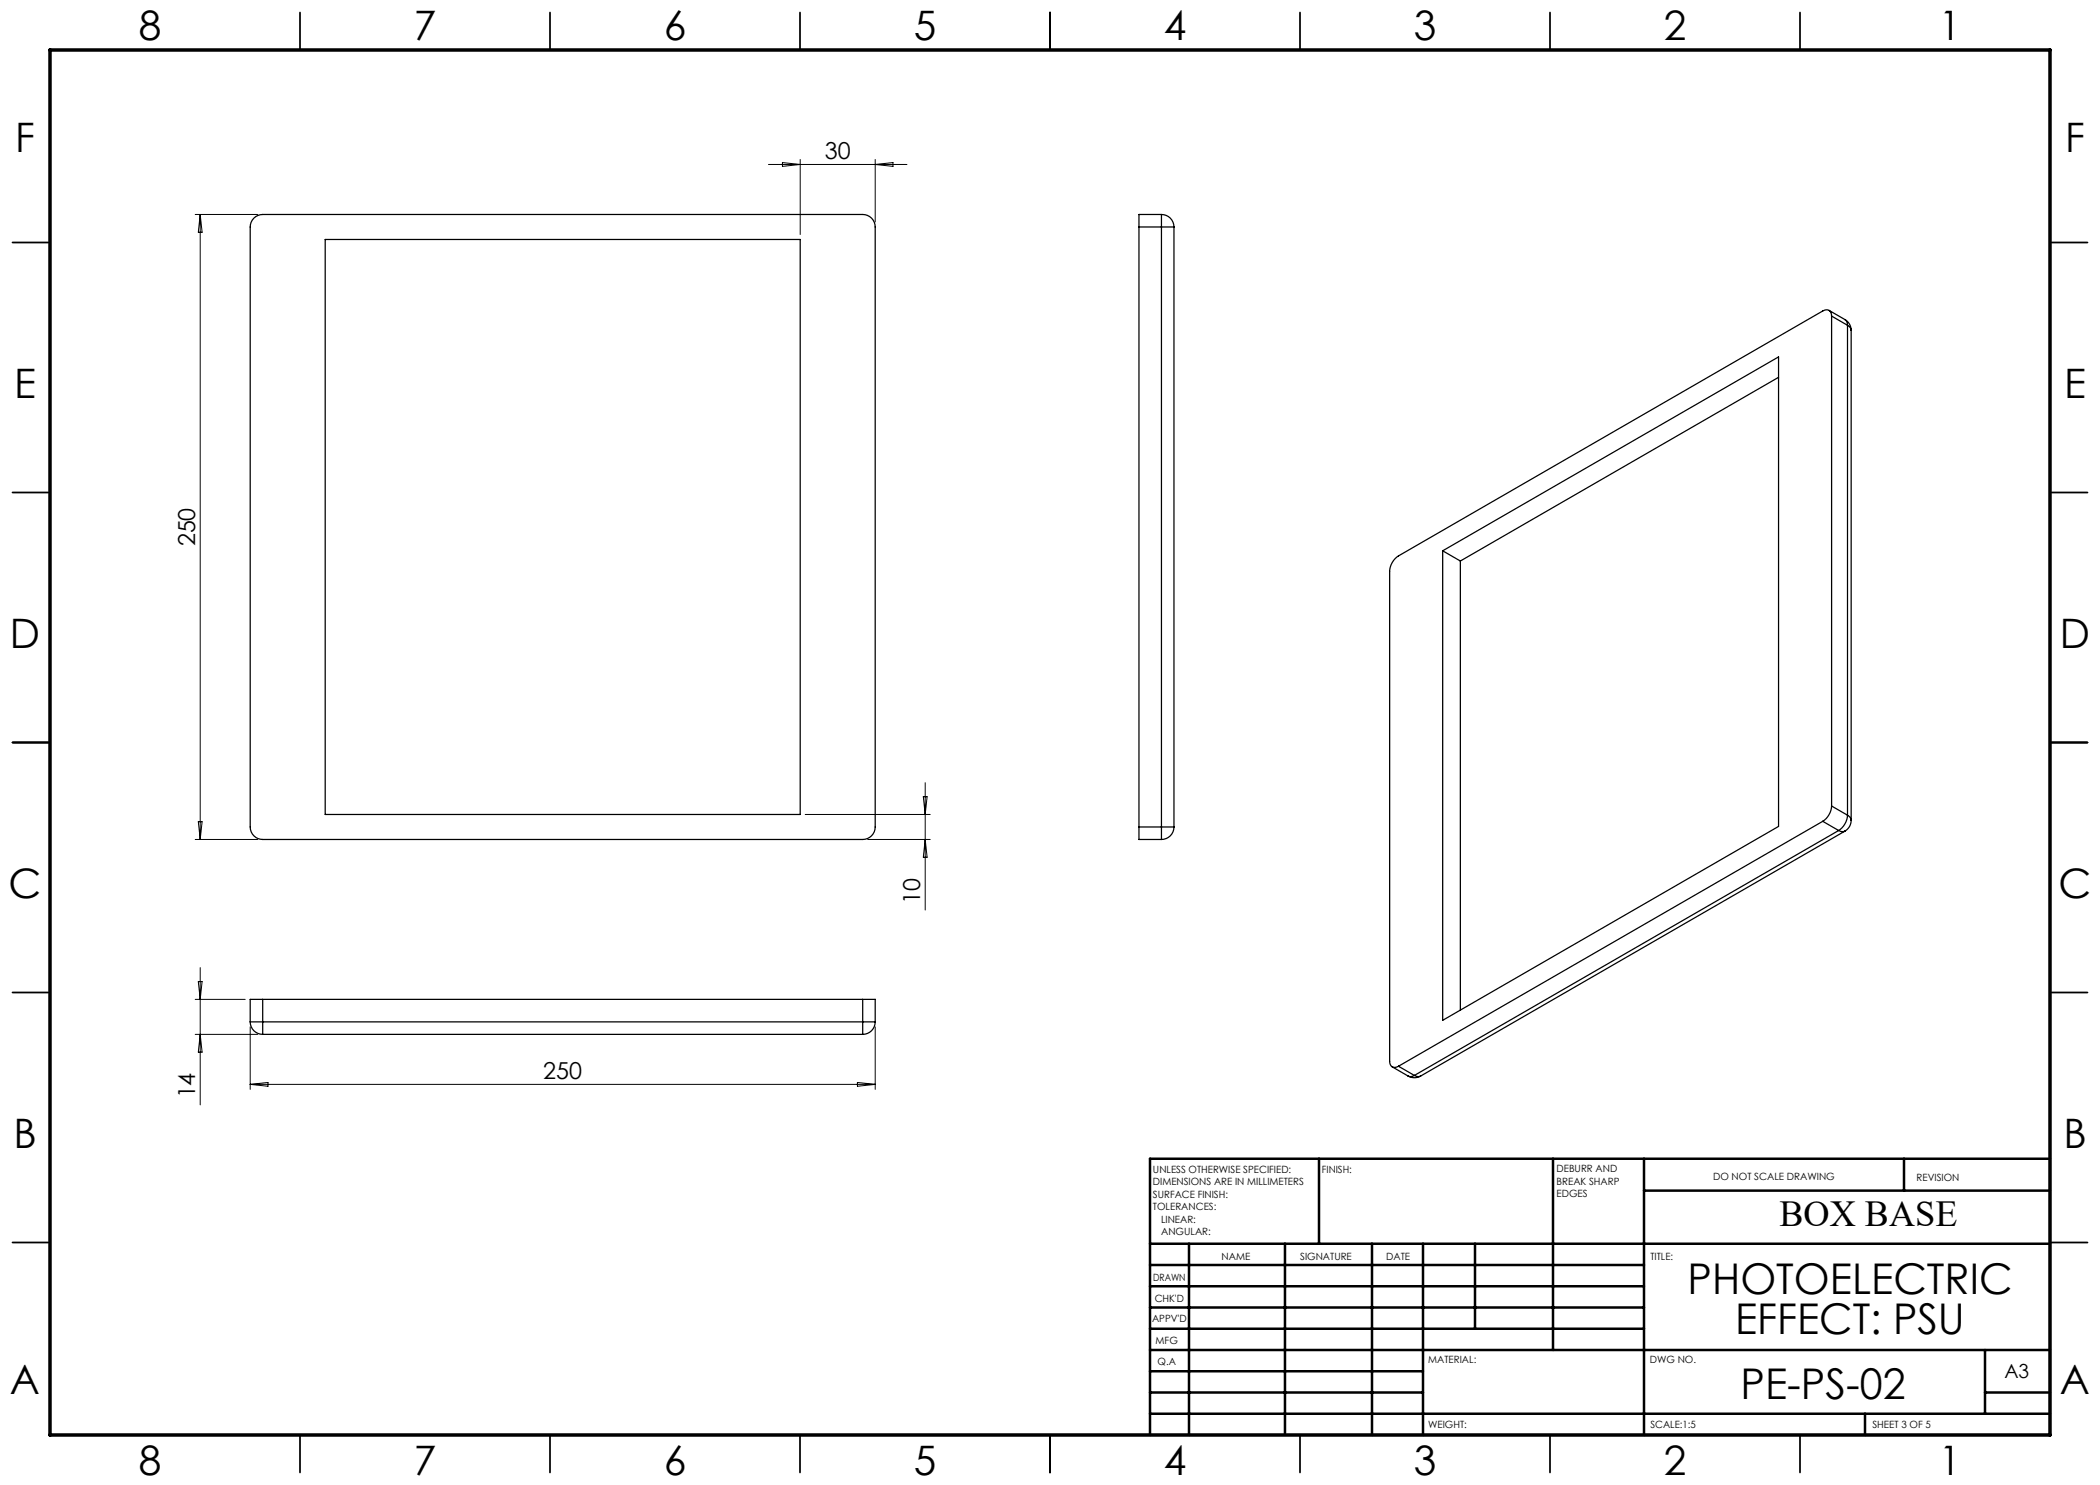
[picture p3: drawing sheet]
<svg xmlns="http://www.w3.org/2000/svg" width="420mm" height="297mm" viewBox="0 0 420 297" stroke-linecap="round" stroke-linejoin="round" font-family="sans-serif">
<g fill="none" stroke="#000" stroke-width=".35">
<path d="M60 2.5v7.5M110 2.5v7.5M160 2.5v7.5M210 2.5v7.5M260 2.5v7.5M310 2.5v7.5M360 2.5v7.5M2.5 48.5h7.5M410 48.5h7.5M2.5 98.5h7.5M410 98.5h7.5M2.5 148.5h7.5"/>
<path d="M410 148.5h7.5M2.5 198.5h7.5M410 198.5h7.5M2.5 248.5h7.5M410 248.5h7.5M60 287v7.5M110 287v7.5M160 287v7.5M210 287v7.5M260 287v7.5M310 287v7.5M360 287v7.5"/>
</g>
<g fill="none" stroke="#000" stroke-width=".5">
<path d="M263.8 231.8v17M310.6 231.8v38.2M328.8 231.8v55.2M328.8 238.1h81.2M380.8 231.8v6.3M410 231.8h-180v55.2M230 248.8h180M230 257.3h98.8M230 253h98.8M237.8 248.8v38.2M257 248.8v38.2M274.4 248.8v38.2"/>
<path d="M284.6 248.8v38.2M295 248.8v17M230 265.8h98.8M230 261.5h98.8M230 278.5h54.6M230 274.3h54.6M230 270h180M397 278.5h13M397 270v12.8M230 282.8h180M373 282.8v4.2"/>
</g>
<path d="M10 10h400v277h-400z" fill="none" stroke="#000" stroke-width=".7"/>
<g fill="none" stroke="#000" stroke-width=".2">
<path d="M153.7 32.9h27.7M156.5 32.5l3.5 .4-3.5 .4zM160 31.9v15M175 31.9v12.5M175 32.9l3.6-.4v.8zM39 42.9h12.5M40 42.9v125M40 42.9l.4 3.6h-.7zM184.7 159.3h.7l-.4 3.6zM185 156.5v25.5M39 167.9h12.5M39.7 164.3h.7l-.4 3.6z"/>
<path d="M161 162.9h25M173.5 167.9h12.5M185 167.9l.4 3.6h-.7zM39 199.9h10M39.7 196.3h.7l-.4 3.6zM40 193.5v27.5M39 206.9h12.5M40 206.9l.4 3.5h-.7zM50 205.4v12.5M50 216.9h125M50 216.9l3.6-.4v.8zM171.5 216.5l3.5 .4-3.5 .4z"/>
<path d="M175 205.4v12.5"/>
</g>
<g fill="none" stroke="#000" stroke-width=".25">
<path d="M50.8 43.6a2.5 2.5 0 0 1 1.7-.7h120a2.5 2.5 0 0 1 2.5 2.5v120a2.5 2.5 0 0 1-2.5 2.5h-120a2.5 2.5 0 0 1-2.5-2.5v-120a2.5 2.5 0 0 1 .8-1.8zM65 47.9h95v115h-95zM227.8 45.4v120M227.8 45.4h4.5M232.3 45.4h2.5M232.3 42.9a2.5 2.5 0 0 1 2.5 2.5M232.3 42.9v2.5M232.3 42.9h-4.5v2.5M232.3 45.4v120M234.8 45.4v120M355.7 75.5l-63.6 36.7M365.8 62.1l3.2 1.8"/>
<path d="M366.3 63.2a1.08 1.08 0 0 0-.5-1.1 1.08 1.08 0 0 0-1.3 .1l-84.8 49a3.9 3.9 0 0 0-1.8 3v98a1.08 1.08 0 0 0 .5 1.2 1.08 1.08 0 0 0 1.3-.2M366.3 63.2v98M366.3 63.2l3.2 1.9M369 63.9a2.5 2.5 0 0 1 1.2 2.2M369 63.9a1.25 1.25 0 0 1 .5 1.2M369.5 65.1a1.25 1.25 0 0 1 .7 1M369.5 65.1v97.9M370.2 66.1v98M288.5 110.2l67.2-38.8v93.9l-67.2 38.8zM288.5 110.2l3.6 2M292.1 112.2v89.8M227.8 165.4v2.5h4.5"/>
<path d="M227.8 165.4h4.5M232.3 165.4h2.5M232.3 165.4v2.5M234.8 165.4a2.5 2.5 0 0 1-2.5 2.5M364.5 164.3l-84.8 48.9M364.5 164.3l3.2 1.8M366.3 161.2a3.9 3.9 0 0 1-1.8 3.1M366.3 161.2l3.2 1.8M367.7 166.1a1.25 1.25 0 0 0 1.3 .1M367.7 166.1l-84.8 49M369 166.2l-84.9 49M369.5 163a3.9 3.9 0 0 1-1.8 3.1"/>
<path d="M369.5 163a1.25 1.25 0 0 1 .7 1.1M370.2 164.1a2.5 2.5 0 0 1-1.2 2.1M52.5 199.9h-2.5v4.5M52.5 199.9v4.5M52.5 199.9h120M172.5 199.9h2.5v4.5M172.5 199.9v4.5M50 204.4h2.5M50 204.4a2.5 2.5 0 0 0 2.5 2.5M52.5 204.4v2.5M52.5 204.4h120M52.5 206.9h120"/>
<path d="M172.5 204.4v2.5M172.5 204.4h2.5M175 204.4a2.5 2.5 0 0 1-2.5 2.5M278.4 213.4l3.2 1.8M279.7 213.2l3.2 1.9M281.6 215.2a2.5 2.5 0 0 0 2.5 0M282.9 215.1a1.25 1.25 0 0 0 1.2 .1M282.9 215.1a1.25 1.25 0 0 1-1.3 .1"/>
</g>
<g font-size="8.5">
<text x="337.5" y="258.8">PHOTOELECTRIC</text>
<text x="347" y="266.9">EFFECT: PSU</text>
<text x="348.1" y="279.7">PE-PS-02</text>
</g>
<g font-size="8.1">
<text x="27.8" y="8">8</text>
<text x="82.8" y="8">7</text>
<text x="132.8" y="8">6</text>
<text x="182.8" y="8">5</text>
<text x="232.8" y="8">4</text>
<text x="282.8" y="8">3</text>
<text x="332.8" y="8">2</text>
<text x="387.8" y="8">1</text>
<text x="3" y="30.4">F</text>
<text x="413" y="30.4">F</text>
<text x="2.8" y="79.6">E</text>
<text x="412.8" y="79.6">E</text>
<text x="2" y="129.6">D</text>
<text x="412" y="129.6">D</text>
<text x="1.7" y="179.6">C</text>
<text x="411.7" y="179.6">C</text>
<text x="2.7" y="229.6">B</text>
<text x="412.7" y="229.6">B</text>
<text x="2" y="278.9">A</text>
<text x="412" y="278.9">A</text>
<text x="27.8" y="295">8</text>
<text x="82.8" y="295">7</text>
<text x="132.8" y="295">6</text>
<text x="182.8" y="295">5</text>
<text x="232.8" y="295">4</text>
<text x="282.8" y="295">3</text>
<text x="332.8" y="295">2</text>
<text x="387.8" y="295">1</text>
</g>
<text font-size="7.3" x="355.9" y="245.1">BOX BASE</text>
<g font-size="4.7">
<text x="165" y="31.9">30</text>
<text x="39" y="109.3" transform="rotate(-90 39 109.3)">250</text>
<text x="184" y="180.7" transform="rotate(-90 184 180.7)">10</text>
<text x="108.7" y="215.9">250</text>
<text x="39" y="219.7" transform="rotate(-90 39 219.7)">14</text>
</g>
<text font-size="3.9" x="400.9" y="275.5">A3</text>
<g font-size="2">
<text x="230.6" y="234.6">UNLESS OTHERWISE SPECIFIED:</text>
<text x="230.6" y="237.1">DIMENSIONS ARE IN MILLIMETERS</text>
<text x="230.6" y="239.6">SURFACE FINISH:</text>
<text x="264.4" y="234.6">FINISH:</text>
<text x="311.3" y="234.5">DEBURR AND</text>
<text x="311.3" y="237">BREAK SHARP</text>
<text x="311.3" y="239.5">EDGES</text>
<text x="342.6" y="236">DO NOT SCALE DRAWING</text>
<text x="383.3" y="236.2">REVISION</text>
<text x="230.6" y="242.1">TOLERANCES:</text>
<text x="232.2" y="244.6">LINEAR:</text>
<text x="232.2" y="247.1">ANGULAR:</text>
<text x="244.3" y="252">NAME</text>
<text x="260" y="251.9">SIGNATURE</text>
<text x="277.2" y="251.9">DATE</text>
<text x="330.1" y="251.9">TITLE:</text>
<text x="230.6" y="256.1">DRAWN</text>
<text x="230.9" y="260.3">CHK'D</text>
<text x="230.4" y="264.4">APPV'D</text>
<text x="231.1" y="268.8">MFG</text>
<text x="231.5" y="273">Q.A</text>
<text x="285.6" y="272.5">MATERIAL:</text>
<text x="330" y="272.5">DWG NO.</text>
<text x="285.6" y="285.5">WEIGHT:</text>
<text x="330.1" y="285.6">SCALE:1:5</text>
<text x="374.5" y="285.6">SHEET 3 OF 5</text>
</g>
</svg>
